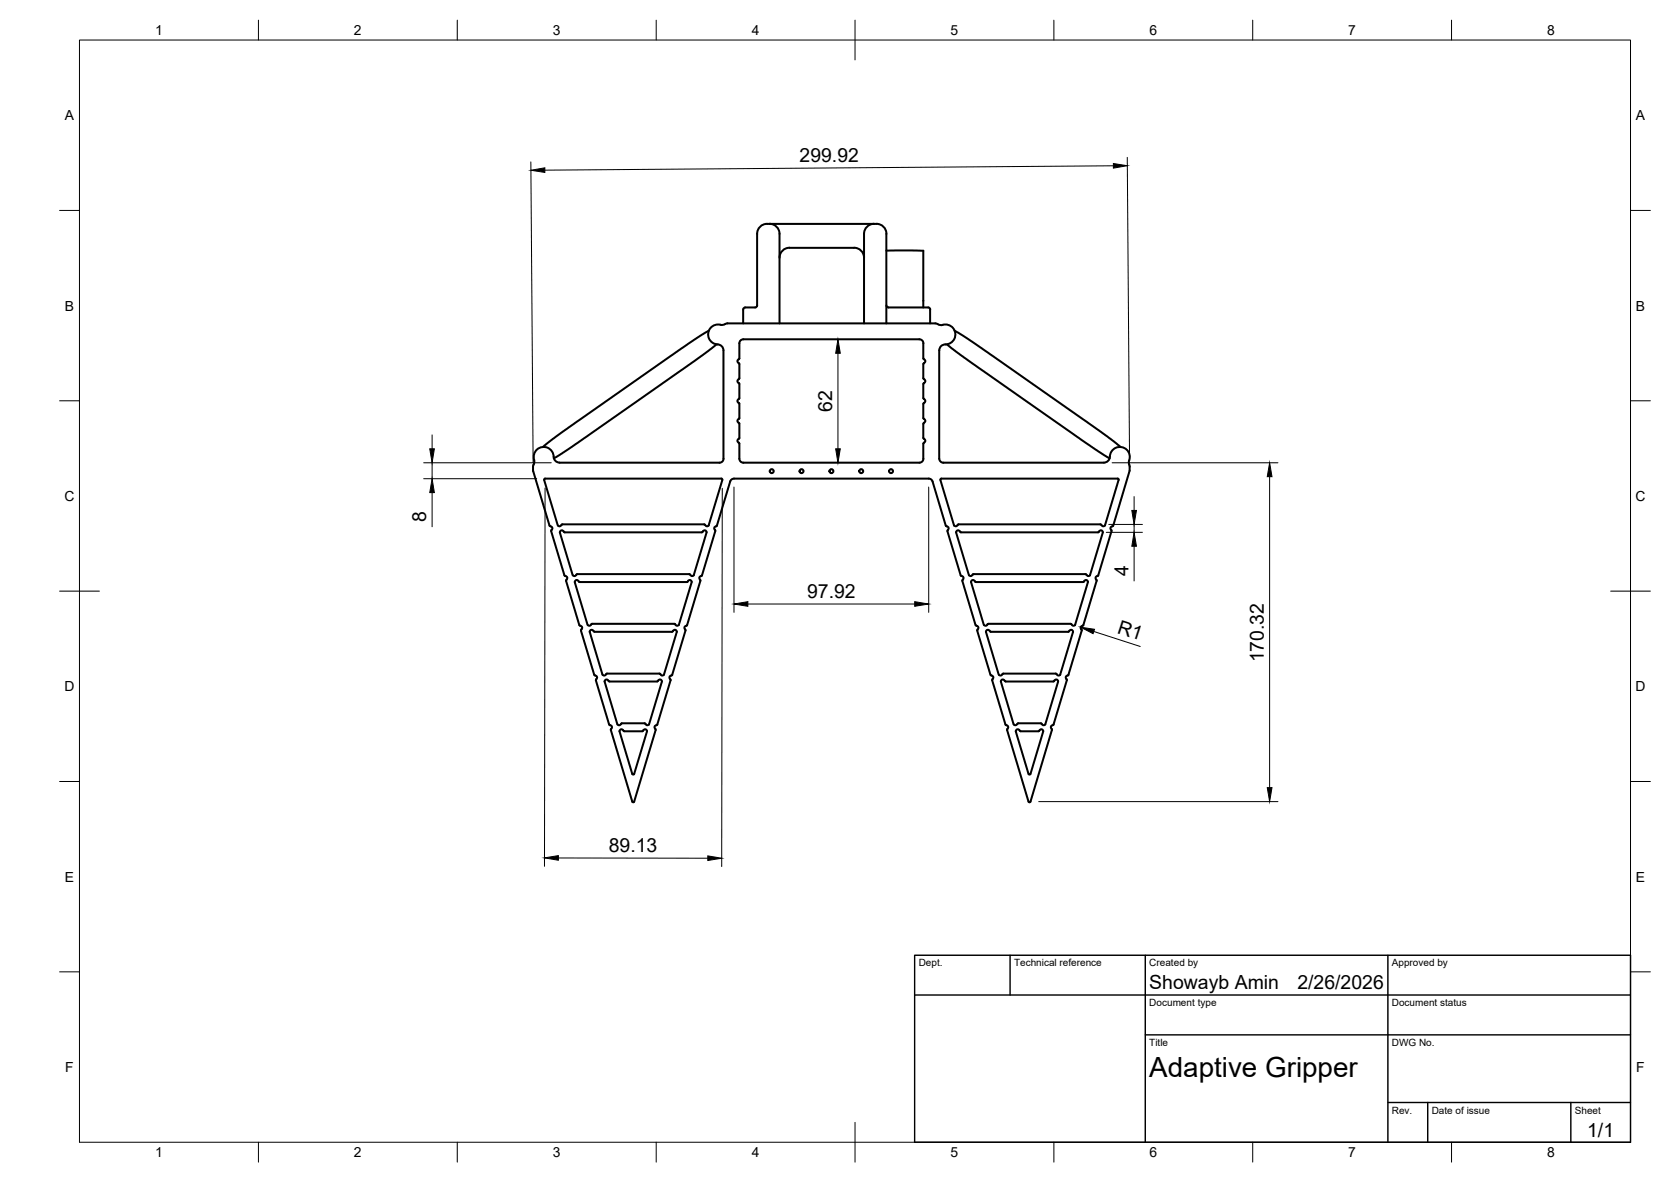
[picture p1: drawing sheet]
<svg xmlns="http://www.w3.org/2000/svg" width="420mm" height="297mm" viewBox="0 0 420 297" stroke-linecap="round" stroke-linejoin="round" font-family="sans-serif">
<!-- layer: Visible -->
<g fill="none" stroke="#000" stroke-width=".51">
<path d="M193.5 56.2a2.51 2.51 0 0 1 2.5 2.6v22.5M219.8 56.2a2.51 2.51 0 0 0-2.5 2.6v22.5M222.9 58.8v22.5M222.9 58.8a2.51 2.51 0 0 0-2.5-2.6l-27.5 .1a2.47 2.47 0 0 0-2.5 2.5v18l-.3 .4-.2 .1M189.9 77.3h-2.5l-.5 .2v3.8M198.5 62.3h16.2M198.5 62.3a2.51 2.51 0 0 0-2.5 2.5M214.7 62.3a2.51 2.51 0 0 1 2.6 2.5M222.9 63l3.5-.1a21.5 21.5 0 0 1 5.8 .2v14.2M222.9 76.8l.1 .2 .4 .3M223.4 77.3h10l.4 .2 .1 .3M233.9 77.8v3.5"/>
<path d="M178.2 83.1l-6.8 4.5-26.3 18.4-6.1 4.3-2.5 2.1M180.2 86.5l-7.6 5.6-27.1 19-6.2 4.1M185.7 91.2l.2 .3v3.6a.75 .75 0 0 0-.5 .7 .75 .75 0 0 0 .5 .7v3.6l-.2 .2M185.9 86.3v3.8a.65 .65 0 0 0-.4 .5 .65 .65 0 0 0 .3 .6M231.2 85.3h-44.3a1.01 1.01 0 0 0-1 1M231.2 85.3a1.01 1.01 0 0 1 1 1M232.2 86.3v3.8M232.2 91.5v3.6M232.2 96.5v3.6M232.2 95.1v.1a.59 .59 0 0 1 .5 .6 .59 .59 0 0 1-.5 .5v.2M232.2 90.1l.5 .7-.4 .4M232.3 91.2l-.1 .3"/>
<path d="M235.7 81.4l-.5-.1h-52.3a3.9 3.9 0 0 1-2.7 .3 2.57 2.57 0 0 0-2.1 2.8 2.57 2.57 0 0 0 2.8 2.2 1.49 1.49 0 0 1 1 1.4v27.3a.97 .97 0 0 1-1 1h-40.2M235.8 81.4l.6 .3a3 3 0 0 1 3.5 1.1 2.55 2.55 0 0 1-2.5 3.8l-1 .6-.2 .8v27.3a1.04 1.04 0 0 0 1 1h40.4M238.1 86.5l6.2 4.7 27.4 19.2 7.3 4.8M240 83.1l6.9 4.5 26.3 18.4 5.3 3.8 3.3 2.6M134.3 115.6l.1 .6-.4 1.1 .1 1.1 4.1 13.7M134.3 115.6a2.56 2.56 0 0 1 2.3-3.3 2.56 2.56 0 0 1 2.7 3 1.49 1.49 0 0 0 1.4 1M185.7 111.3l.2 .2M185.8 100.3l-.4 .5 .5 .7v3.6M185.9 105.1a.68 .68 0 0 0-.5 .6 .68 .68 0 0 0 .5 .6v3.8a.64 .64 0 0 0-.4 .5 .64 .64 0 0 0 .3 .6M185.9 111.5v3.8a1.01 1.01 0 0 0 1 1h44.3M232.2 101.5v3.6M232.2 106.5v3.6"/>
<path d="M232.2 111.5v3.8M232.2 115.3a1.01 1.01 0 0 1-1 1M232.2 110.1l.5 .7-.4 .4M232.2 105.1a.76 .76 0 0 1 .5 .7 .76 .76 0 0 1-.5 .7M232.2 100.1l.1 .2M232.3 100.3a.65 .65 0 0 1 .3 .6 .65 .65 0 0 1-.4 .6M232.3 111.3l-.1 .2M283.9 115.7l.1 2.6-4.1 13.8M283.9 115.7a2.56 2.56 0 0 0-2.2-3.4 2.56 2.56 0 0 0-2.7 3 1.49 1.49 0 0 1-1.4 1M136.8 120.6l3.5 11.4M138.2 132.1l.1 .1a.58 .58 0 0 1 .6 .4 .58 .58 0 0 1-.3 .7l3.3 11.3 .3 .2M140.3 132a.68 .68 0 0 0 1.1-.2h35.7a.72 .72 0 0 0 1.1 .2"/>
<path d="M140.8 133.8l3.2 10.8M142 133.8h34.5l.2-.2a.5 .5 0 0 1 .6-.3 .5 .5 0 0 1 .4 .5l-3.3 10.8M142 133.8l-.3-.2a.5 .5 0 0 0-.5-.3 .5 .5 0 0 0-.4 .5M180.3 132.1l3.3-11.1a1.01 1.01 0 0 1 1-.7h48.9a1.01 1.01 0 0 1 1 .7l3.3 11.1M180.3 132.1a.76 .76 0 0 0-.7 .5 .76 .76 0 0 0 .3 .8l-3.4 11.2a.64 .64 0 0 0-.6 .4 .64 .64 0 0 0 .1 .7M181.4 120.3h-44.3l-.3 .3M181.4 120.3l.2 .3M181.6 120.6l-3.4 11.4M236.5 120.6l3.4 11.4M237.8 132.1l.1 .1a.59 .59 0 0 1 .6 .4 .59 .59 0 0 1-.3 .7l3.4 11.3 .2 .2M240.4 133.8l3.2 10.8M240.4 133.8a.62 .62 0 0 1 .6-.5 .62 .62 0 0 1 .6 .5h34.5l.2-.2a.5 .5 0 0 1 .6-.3 .5 .5 0 0 1 .4 .5l-3.2 10.8"/>
<path d="M276.9 131.9l-.2-.1h-35.7a.67 .67 0 0 1-1.1 .2M277 131.9l.4 .4 .4-.3M279.9 132.1a.76 .76 0 0 0-.7 .5 .76 .76 0 0 0 .3 .8l-3.4 11.2a.64 .64 0 0 0-.5 .4 .64 .64 0 0 0 .1 .7M281.3 120.6l-3.5 11.4M281.3 120.6l-.3-.3h-44.3l-.2 .3M142.2 144.8l.4 .3-.2 .6M142.3 146l3.4 11.1M142.4 145.7v.2M144 144.5a.68 .68 0 0 0 1.1-.2h28.2a.72 .72 0 0 0 1.2 .2M145.7 157.1l.1 .1a.59 .59 0 0 1 .6 .4 .59 .59 0 0 1-.3 .7v.1M145.7 146.3h27l.3-.2a.49 .49 0 0 1 .5-.3 .49 .49 0 0 1 .4 .5l-3.2 10.7a.69 .69 0 0 1-1.1-.2h-20.7a.67 .67 0 0 1-1.1 .2M145.7 146.3l-.2-.2a.51 .51 0 0 0-.5-.3 .51 .51 0 0 0-.5 .5l3.2 10.7"/>
<path d="M146.1 158.5l3.3 11.1a.75 .75 0 0 1 .7 .5 .75 .75 0 0 1-.3 .8M148.5 158.4a.81 .81 0 0 1 1 .4h19.5l.2-.2a.5 .5 0 0 1 .6-.3 .5 .5 0 0 1 .4 .5l-3.3 10.7a.69 .69 0 0 1-1.1-.2h-13.2a.71 .71 0 0 1-1.1 .3l-3.2-10.8zM172.4 158.5l-3.5 11.2a.58 .58 0 0 0-.6 .4 .58 .58 0 0 0 .3 .7v.1M172.8 157.1a.76 .76 0 0 0-.7 .5 .76 .76 0 0 0 .3 .8M176 145.7l.1 .2-3.3 11.2M241.8 144.8l.5 .3-.2 .6M242 146l3.3 11.1M242.1 145.7l-.1 .2M243.6 144.5a.68 .68 0 0 0 1.2-.2h28.1a.72 .72 0 0 0 1.2 .2M245.3 157.1l.1 .1a.58 .58 0 0 1 .6 .4 .58 .58 0 0 1-.3 .7v.1M245.7 158.5l3.4 11.1a.75 .75 0 0 1 .6 .5 .75 .75 0 0 1-.2 .8M247.4 157l-3.2-10.7a.54 .54 0 0 1 .5-.5 .54 .54 0 0 1 .5 .4l27.2 .1 .2-.2a.49 .49 0 0 1 .5-.3 .49 .49 0 0 1 .5 .5l-3.3 10.7"/>
<path d="M269.2 156.8h-20.7a.68 .68 0 0 1-1.1 .2M269.2 156.8l.2 .1M269.5 156.9l.4 .4 .4-.3M272 158.5l-3.3 11.1a.68 .68 0 0 0-.7 .5 .68 .68 0 0 0 .3 .7v.1M275.7 145.7v.2l-3.3 11.2a.74 .74 0 0 0-.7 .5 .74 .74 0 0 0 .3 .8M149.8 170.9l3.4 11.2 .2 .2M152 171.3l3.3 10.7a.68 .68 0 0 0 1.1-.2M153.2 171.3h12M153.2 171.2l-.2-.1a.51 .51 0 0 0-.6-.3 .51 .51 0 0 0-.4 .5M165.2 171.2l.3-.1a.5 .5 0 0 1 .5-.3 .5 .5 0 0 1 .4 .5M166.4 171.3l-3.2 10.7a.68 .68 0 0 1-1.1-.2h-5.7M168.6 170.9l-3.4 11.3a.58 .58 0 0 0-.6 .4 .58 .58 0 0 0 .3 .7l-5.5 18.2-.2 .1-.2-.2-5.4-18a.66 .66 0 0 0 .3-.6 .66 .66 0 0 0-.5-.5"/>
<path d="M249.5 170.9l3.3 11.2 .2 .2M251.7 171.3l3.2 10.7 .5 .2 .6-.4h5.7a.69 .69 0 0 0 1.1 .2l3.3-10.7M252 169.4l-.4 .4-.5-.3-3.2-10.7a.54 .54 0 0 1 .5-.5 .54 .54 0 0 1 .6 .4l19.6 .1 .2-.2a.5 .5 0 0 1 .6-.3 .5 .5 0 0 1 .4 .5l-3.3 10.9h-.6l-.4-.4h-13.2l-.3 .1M252.9 171.3h12M252.9 171.2l-.3-.1a.51 .51 0 0 0-.5-.3 .51 .51 0 0 0-.4 .5M264.9 171.2l.2-.1a.5 .5 0 0 1 .6-.3 .5 .5 0 0 1 .4 .5M268.2 170.9l-3.3 11.2a.65 .65 0 0 0-.6 .4 .65 .65 0 0 0 .1 .7M155.8 183.8l3.2 10.7 .2 .2 .3-.2 3.2-10.7M156.7 183.6a.5 .5 0 0 0-.5-.3 .5 .5 0 0 0-.4 .5M156.8 183.6l.2 .2M157 183.8h4.5M161.5 183.8l.2-.2a.5 .5 0 0 1 .6-.3 .5 .5 0 0 1 .4 .5"/>
<path d="M253 182.3a.66 .66 0 0 1 .5 .5 .66 .66 0 0 1-.3 .6l5.4 18 .3 .2 .2-.1 5.4-18.1-.1-.2M255.4 183.8l3.2 10.7 .3 .2 .2-.2 3.2-10.7M256.6 183.8h4.5M256.6 183.8l-.2-.2a.5 .5 0 0 0-.6-.3 .5 .5 0 0 0-.4 .5M261.1 183.8l.3-.2a.5 .5 0 0 1 .5-.3 .5 .5 0 0 1 .4 .5"/>
<circle cx="194" cy="118.4" r=".5"/>
<circle cx="201.5" cy="118.4" r=".5"/>
<circle cx="209.1" cy="118.4" r=".5"/>
<circle cx="216.5" cy="118.4" r=".5"/>
<circle cx="224" cy="118.4" r=".5"/>
</g>
<!-- layer: BORDER -->
<g fill="none" stroke="#000" stroke-width=".25">
<path d="M20 10.1h390v276.9h-390zM65 5.1v5M115 5.1v5M165 5.1v5M215 5.1v10M265 5.1v5M315 5.1v5M365 5.1v5M15 52.9h5M410 52.9h5M15 100.7h5M410 100.7h5"/>
<path d="M15 148.6h10M405 148.6h10M15 196.4h5M410 196.4h5M15 244.2h5M410 244.2h5M65 287v5M115 287v5M165 287v5M215 282.1v9.9M265 287v5M315 287v5"/>
<path d="M365 287v5"/>
</g>
<!-- layer: TITLEBLOCK -->
<path d="M230 240.1h180v46.9h-180zM230 250h180M254 240.1v9.9M288 240.1v46.9M349 240.1v46.9M288 260.1h122M349 277.1h61M359 277.1v9.9M395 277.1v9.9" fill="none" stroke="#000" stroke-width=".36"/>
<!-- layer: FD_Dimensions -->
<g fill="none" stroke="#000" stroke-width=".25">
<path d="M283.4 39.5l.6 75.7M133.5 40.7l.5 75.6M280 41.7l-143 1.1M210.7 88.8v24M106.5 116.3h32.1M108.6 109.3v3.5M108.6 116.3v4M279.6 116.3h41.7M319.2 119.8v78.1M106.5 120.3h28.5M108.6 123.8v8.6M137.1 122.6l-.2 95.1"/>
<path d="M181.6 122.7l-.1 95.1M184.6 122.4v31.5M233.5 122.4v31.5M278.2 133.8h9.1M278.8 131.8h8.5M285.2 124.8v3.5M285.2 131.8v2M285.2 137.3v8.7M188 151.8h42M275 158.7l11.7 3.8M140.4 215.6l37.6 .1M261.2 201.5h60.1"/>
</g>
<g fill="#000" stroke="#000" stroke-width=".25">
<path d="M133.5 42.8l3.5-.6v1.1zM280 41.1l3.4 .5-3.4 .7zM210.7 85.3l.6 3.5h-1.2zM108.1 112.8h1.1l-.6 3.5zM210.1 112.8h1.2l-.6 3.5zM319.2 116.3l.6 3.5h-1.2zM108.6 120.3l.6 3.5h-1.1zM284.6 128.3h1.1l-.5 3.5zM285.2 133.8l.5 3.5h-1.1zM184.6 151.8l3.4-.6v1.2zM230 151.2l3.5 .6-3.5 .6zM271.7 157.6l3.5 .5-.4 1.1z"/>
<path d="M318.6 197.9h1.2l-.6 3.6zM136.9 215.6l3.5-.6v1.2zM178 215.1l3.5 .6-3.5 .5z"/>
</g>
<text font-size="7" x="289" y="270.6">Adaptive Gripper</text>
<g font-size="4.9">
<text x="201" y="40.8">299.92</text>
<text x="209.2" y="103.5" transform="rotate(-90 209.2 103.5)">62</text>
<text x="107.2" y="131.2" transform="rotate(-90 107.2 131.2)">8</text>
<text x="283.8" y="144.7" transform="rotate(-90 283.8 144.7)">4</text>
<text x="202.9" y="150.3">97.92</text>
<text x="280.7" y="159.1" transform="rotate(18 280.7 159.1)">R1</text>
<text x="317.8" y="166.5" transform="rotate(-90 317.8 166.5)">170.32</text>
<text x="153.1" y="214.2">89.13</text>
<text x="289" y="248.5">Showayb Amin</text>
<text x="326.2" y="248.5">2/26/2026</text>
<text x="399.1" y="285.7">1/1</text>
</g>
<g font-size="3.5">
<text x="39" y="8.8">1</text>
<text x="89" y="8.8">2</text>
<text x="139" y="8.8">3</text>
<text x="189" y="8.8">4</text>
<text x="239" y="8.8">5</text>
<text x="289" y="8.8">6</text>
<text x="339" y="8.8">7</text>
<text x="389" y="8.8">8</text>
<text x="16.3" y="30.2">A</text>
<text x="411.3" y="30.2">A</text>
<text x="16.3" y="78">B</text>
<text x="411.3" y="78">B</text>
<text x="16.2" y="125.9">C</text>
<text x="411.2" y="125.9">C</text>
<text x="16.2" y="173.7">D</text>
<text x="411.2" y="173.7">D</text>
<text x="16.3" y="221.6">E</text>
<text x="411.3" y="221.6">E</text>
<text x="16.4" y="269.4">F</text>
<text x="411.4" y="269.4">F</text>
<text x="39" y="290.8">1</text>
<text x="89" y="290.8">2</text>
<text x="139" y="290.8">3</text>
<text x="189" y="290.8">4</text>
<text x="239" y="290.8">5</text>
<text x="289" y="290.8">6</text>
<text x="339" y="290.8">7</text>
<text x="389" y="290.8">8</text>
</g>
<g font-size="2.5">
<text x="231" y="242.9">Dept.</text>
<text x="255" y="242.9">Technical reference</text>
<text x="289" y="242.9">Created by</text>
<text x="350" y="242.9">Approved by</text>
<text x="289" y="252.8">Document type</text>
<text x="350" y="252.8">Document status</text>
<text x="289" y="262.9">Title</text>
<text x="350" y="262.9">DWG No.</text>
<text x="350" y="279.9">Rev.</text>
<text x="360" y="279.9">Date of issue</text>
<text x="396" y="279.9">Sheet</text>
</g>
</svg>
